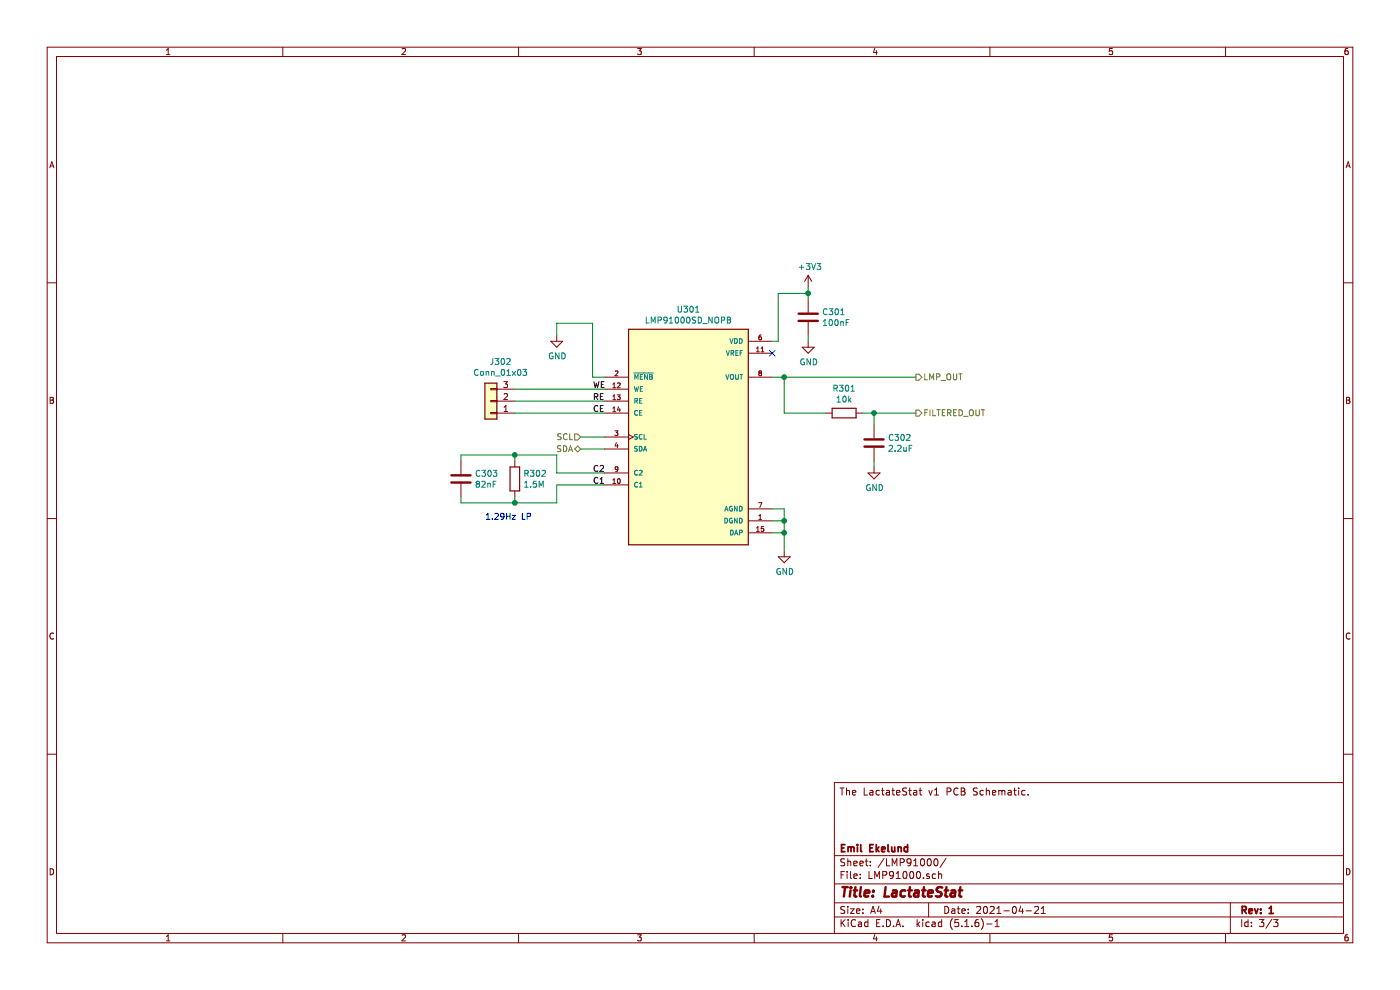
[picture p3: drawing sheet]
EESchema Schematic File Version 4
EELAYER 30 0
EELAYER END
$Descr A4 11693 8268
encoding utf-8
Sheet 3 3
Title "LactateStat"
Date "2021-04-21"
Rev "1"
Comp "Emil Ekelund"
Comment1 ""
Comment2 ""
Comment3 ""
Comment4 "The LactateStat v1 PCB Schematic."
$EndDescr
$Comp
L LMP91000SD_NOPB:LMP91000SD_NOPB U301
U 1 1
P 5750 3650
F 0 "U301" H 5750 4717 50  0000 C CNN
F 1 "LMP91000SD_NOPB" H 5750 4626 50  0000 C CNN
F 2 "Package_SON:WSON-14-1EP_4.0x4.0mm_P0.5mm_EP2.6x2.6mm" H 5750 3650 50  0001 L BNN
F 3 "" H 5750 3650 50  0001 L BNN
F 4 "IPC-7351B" H 5750 3650 50  0001 L BNN "STANDARD"
F 5 "Texas Instruments" H 5750 3650 50  0001 L BNN "MANUFACTURER"
F 6 "I" H 5750 3650 50  0001 L BNN "PARTREV"
	1    5750 3650
	1    0    0    -1  
$EndComp
Text HLabel 4850 3650 0    50   Input ~ 0
SCL
Text HLabel 4850 3750 0    50   BiDi ~ 0
SDA
Wire Wire Line
	5050 3650 4850 3650
Wire Wire Line
	5050 3750 4850 3750
Wire Wire Line
	6450 4450 6550 4450
Wire Wire Line
	6550 4450 6550 4600
Wire Wire Line
	6450 4350 6550 4350
Wire Wire Line
	6550 4350 6550 4450
Connection ~ 6550 4450
Wire Wire Line
	6450 4250 6550 4250
Wire Wire Line
	6550 4250 6550 4350
Connection ~ 6550 4350
$Comp
L power:GND #PWR0116
U 1 1
P 6550 4600
F 0 "#PWR0116" H 6550 4350 50  0001 C CNN
F 1 "GND" H 6555 4427 50  0000 C CNN
F 2 "" H 6550 4600 50  0001 C CNN
F 3 "" H 6550 4600 50  0001 C CNN
	1    6550 4600
	1    0    0    -1  
$EndComp
$Comp
L Connector_Generic:Conn_01x03 J302
U 1 1
P 4100 3350
F 0 "J302" H 4018 3025 50  0000 C CNN
F 1 "Conn_01x03" H 4018 3116 50  0000 C CNN
F 2 "Connector_PinHeader_2.54mm:PinHeader_1x03_P2.54mm_Vertical" H 4100 3350 50  0001 C CNN
F 3 "~" H 4100 3350 50  0001 C CNN
	1    4100 3350
	-1   0    0    1   
$EndComp
Wire Wire Line
	5050 3250 4300 3250
Wire Wire Line
	5050 3350 4300 3350
Wire Wire Line
	5050 3450 4300 3450
Text Label 4950 3950 0    50   ~ 0
C2
Text Label 4950 4050 0    50   ~ 0
C1
Text Label 4950 3250 0    50   ~ 0
WE
Text Label 4950 3350 0    50   ~ 0
RE
Text Label 4950 3450 0    50   ~ 0
CE
$Comp
L Device:C C301
U 1 1
P 6750 2650
F 0 "C301" H 6865 2696 50  0000 L CNN
F 1 "100nF" H 6865 2605 50  0000 L CNN
F 2 "Capacitor_SMD:C_0402_1005Metric" H 6788 2500 50  0001 C CNN
F 3 "~" H 6750 2650 50  0001 C CNN
	1    6750 2650
	1    0    0    -1  
$EndComp
Wire Wire Line
	6750 2850 6750 2800
Wire Wire Line
	6750 2500 6750 2450
$Comp
L power:+3V3 #PWR0117
U 1 1
P 6750 2400
F 0 "#PWR0117" H 6750 2250 50  0001 C CNN
F 1 "+3V3" H 6765 2573 50  0000 C CNN
F 2 "" H 6750 2400 50  0001 C CNN
F 3 "" H 6750 2400 50  0001 C CNN
	1    6750 2400
	1    0    0    -1  
$EndComp
Wire Wire Line
	6750 2450 6500 2450
Wire Wire Line
	6500 2450 6500 2850
Wire Wire Line
	6500 2850 6450 2850
Wire Wire Line
	6450 3150 6550 3150
Wire Wire Line
	6550 3150 6550 3450
Wire Wire Line
	6550 3450 6900 3450
$Comp
L Device:R R301
U 1 1
P 7050 3450
F 0 "R301" V 6843 3450 50  0000 C CNN
F 1 "10k" V 6934 3450 50  0000 C CNN
F 2 "Resistor_SMD:R_0201_0603Metric" V 6980 3450 50  0001 C CNN
F 3 "~" H 7050 3450 50  0001 C CNN
	1    7050 3450
	0    1    1    0   
$EndComp
Wire Wire Line
	7200 3450 7300 3450
Wire Wire Line
	7300 3450 7300 3550
$Comp
L Device:C C302
U 1 1
P 7300 3700
F 0 "C302" H 7415 3746 50  0000 L CNN
F 1 "2.2uF" H 7415 3655 50  0000 L CNN
F 2 "Capacitor_SMD:C_0201_0603Metric" H 7338 3550 50  0001 C CNN
F 3 "~" H 7300 3700 50  0001 C CNN
	1    7300 3700
	1    0    0    -1  
$EndComp
$Comp
L power:GND #PWR0118
U 1 1
P 7300 3900
F 0 "#PWR0118" H 7300 3650 50  0001 C CNN
F 1 "GND" H 7305 3727 50  0000 C CNN
F 2 "" H 7300 3900 50  0001 C CNN
F 3 "" H 7300 3900 50  0001 C CNN
	1    7300 3900
	1    0    0    -1  
$EndComp
Wire Wire Line
	7300 3850 7300 3900
Wire Wire Line
	7300 3450 7650 3450
Connection ~ 7300 3450
$Comp
L power:GND #PWR0119
U 1 1
P 6750 2850
F 0 "#PWR0119" H 6750 2600 50  0001 C CNN
F 1 "GND" H 6755 2677 50  0000 C CNN
F 2 "" H 6750 2850 50  0001 C CNN
F 3 "" H 6750 2850 50  0001 C CNN
	1    6750 2850
	1    0    0    -1  
$EndComp
Wire Wire Line
	6750 2450 6750 2400
Connection ~ 6750 2450
Text HLabel 7650 3450 2    50   Output ~ 0
FILTERED_OUT
Wire Wire Line
	6550 3150 7650 3150
Connection ~ 6550 3150
Text HLabel 7650 3150 2    50   Output ~ 0
LMP_OUT
Wire Wire Line
	4650 4050 4650 4200
Wire Wire Line
	4650 4050 5050 4050
Wire Wire Line
	4650 3950 4650 3800
Wire Wire Line
	4650 3950 5050 3950
Wire Wire Line
	4300 3800 4650 3800
Wire Wire Line
	4300 4200 4650 4200
$Comp
L Device:R R302
U 1 1
P 4300 4000
F 0 "R302" H 4370 4046 50  0000 L CNN
F 1 "1.5M" H 4370 3955 50  0000 L CNN
F 2 "Resistor_SMD:R_0402_1005Metric" V 4230 4000 50  0001 C CNN
F 3 "~" H 4300 4000 50  0001 C CNN
	1    4300 4000
	1    0    0    -1  
$EndComp
$Comp
L Device:C C303
U 1 1
P 3850 4000
F 0 "C303" H 3965 4046 50  0000 L CNN
F 1 "82nF" H 3965 3955 50  0000 L CNN
F 2 "Capacitor_SMD:C_0402_1005Metric" H 3888 3850 50  0001 C CNN
F 3 "~" H 3850 4000 50  0001 C CNN
	1    3850 4000
	1    0    0    -1  
$EndComp
Wire Wire Line
	4300 3800 4300 3850
Wire Wire Line
	4300 3800 3850 3800
Wire Wire Line
	3850 3800 3850 3850
Connection ~ 4300 3800
Wire Wire Line
	4300 4200 4300 4150
Wire Wire Line
	4300 4200 3850 4200
Wire Wire Line
	3850 4200 3850 4150
Connection ~ 4300 4200
NoConn ~ 6450 2950
Wire Wire Line
	5050 3150 4950 3150
Wire Wire Line
	4950 3150 4950 2700
Wire Wire Line
	4950 2700 4650 2700
Wire Wire Line
	4650 2700 4650 2800
$Comp
L power:GND #PWR0122
U 1 1
P 4650 2800
F 0 "#PWR0122" H 4650 2550 50  0001 C CNN
F 1 "GND" H 4655 2627 50  0000 C CNN
F 2 "" H 4650 2800 50  0001 C CNN
F 3 "" H 4650 2800 50  0001 C CNN
	1    4650 2800
	1    0    0    -1  
$EndComp
Text Notes 4050 4350 0    50   ~ 0
1.29Hz LP
$EndSCHEMATC
